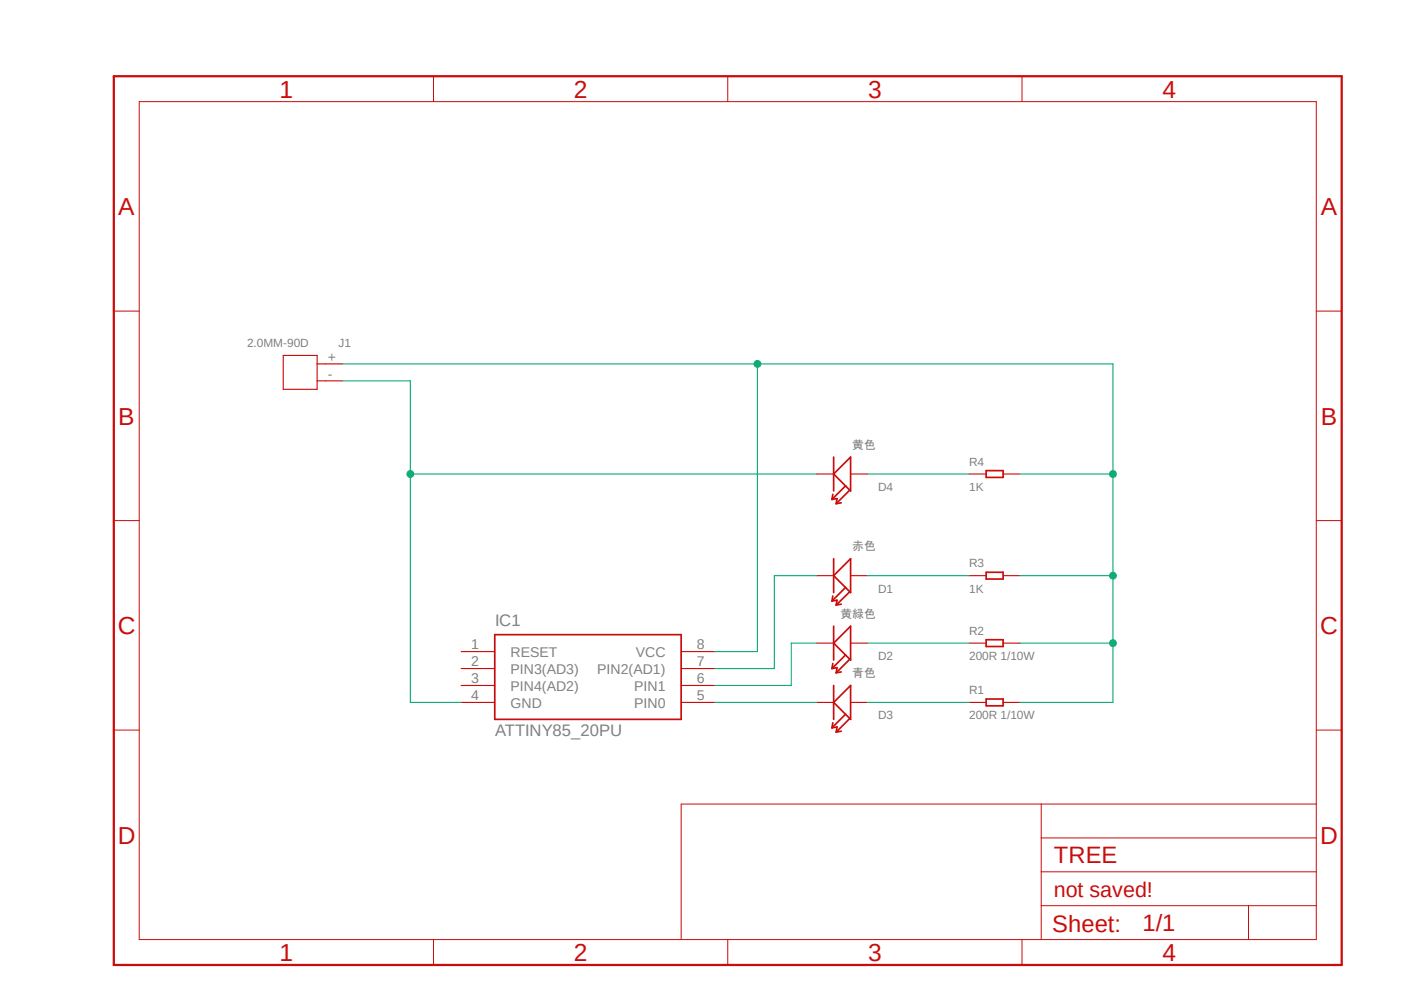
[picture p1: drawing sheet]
<svg xmlns="http://www.w3.org/2000/svg" width="210mm" height="148mm" viewBox="0 0 210 148" stroke-linecap="round" stroke-linejoin="round" font-family="sans-serif">
<path d="M16.6 11.1l184.9 134.1M201.5 11.1l-184.9 134.1" fill="none" stroke="#fff" stroke-width=".15"/>
<g fill="none" stroke="#c90d0c" stroke-width=".25">
<path d="M124.7 74.9l.8-.1-.2 .7M124.8 74.1l-.1 .8M125 68.5v5.1M126.1 75.4l-.8 .1M126.7 72.9l-2 2M127.4 73.5l-2.1 2M127.5 68.5v5.1l-2.5-2.5zM147.8 70.6h2.6v1h-2.6zM74.2 95.2h27.9v12.7h-27.9zM124.7 90.1l.8-.1-.2 .7M124.8 89.4l-.1 .7M124.8 99.5l-.1 .7"/>
<path d="M125 86.3l2.5-2.5v5.1zM125 83.8v5.1M125 93.9v5.1M126.1 90.6l-.8 .1M126.7 88.1l-2 2M126.7 98.2l-2 2M127.4 88.7l-2.1 2M127.4 98.8l-2.1 2.1M127.5 93.9v5.1l-2.5-2.6zM147.8 85.8h2.6v1h-2.6zM147.8 95.9h2.6v1h-2.6zM124.7 100.2l.8-.1-.2 .8"/>
<path d="M124.7 109.1l.8-.1-.2 .8M124.8 108.4l-.1 .7M125 105.3l2.5-2.5v5.1zM125 102.8v5.1M126.1 100.8l-.8 .1M126.1 109.6l-.8 .2M126.7 107.1l-2 2M127.4 107.7l-2.1 2.1M147.8 104.8h2.6v1h-2.6z"/>
</g>
<g fill="none" stroke="#c90d0c" stroke-width=".17">
<path d="M42.5 53.3h5v5.1h-5zM47.5 54.6h3.9M47.5 57.1h3.9M122.4 71.1h2.6M127.5 71.1h2.5M145.3 71.1h2.5M150.4 71.1h2.5M69.1 97.7h5.1M102.1 97.7h5.1M122.4 86.3h2.6M122.4 96.4h2.6M127.5 86.3h2.5"/>
<path d="M127.5 96.4h2.5M145.3 86.3h2.5M145.3 96.4h2.5M150.4 86.3h2.5M150.4 96.4h2.5M69.1 100.2h5.1M69.1 102.8h5.1M69.1 105.3h5.1M102.1 100.2h5.1M102.1 102.8h5.1M102.1 105.3h5.1M122.4 105.3h2.6"/>
<path d="M127.5 105.3h2.5M145.3 105.3h2.5M150.4 105.3h2.5"/>
</g>
<g fill="none" stroke="#c90d0c" stroke-width=".15">
<path d="M20.9 15.2h176.4v125.7h-176.4zM65 11.4v3.8M109.1 11.4v3.8M153.2 11.4v3.8M17.1 46.7h3.8M197.3 46.7h3.8M17.1 78.1h3.8M197.3 78.1h3.8M17.1 109.5h3.8M197.3 109.5h3.8M156.1 135.8h41.2M156.1 120.6v20.3"/>
<path d="M156.1 130.7h41.2M156.1 125.6h41.2M187.2 135.8v5.1M197.3 120.6h-95.2v20.3M65 140.9v3.8M109.1 140.9v3.8M153.2 140.9v3.8"/>
</g>
<path d="M17.1 11.4h184v133.3h-184z" fill="none" stroke="#c90d0c" stroke-width=".34"/>
<path d="M51.4 54.6h115.4v50.7h-13.9M152.9 96.4h13.9" fill="none" stroke="#0dab76" stroke-width=".17"/>
<circle cx="166.8" cy="96.4" r=".51" fill="#0dab76"/>
<circle cx="166.8" cy="96.4" r=".51" fill="none" stroke="#0dab76" stroke-width=".15"/>
<path d="M152.9 86.3h13.9" fill="none" stroke="#0dab76" stroke-width=".17"/>
<circle cx="166.8" cy="86.3" r=".51" fill="#0dab76"/>
<circle cx="166.8" cy="86.3" r=".51" fill="none" stroke="#0dab76" stroke-width=".15"/>
<path d="M152.9 71.1h13.9" fill="none" stroke="#0dab76" stroke-width=".17"/>
<circle cx="166.8" cy="71.1" r=".51" fill="#0dab76"/>
<circle cx="166.8" cy="71.1" r=".51" fill="none" stroke="#0dab76" stroke-width=".15"/>
<path d="M113.5 54.6v43.1h-6.3" fill="none" stroke="#0dab76" stroke-width=".17"/>
<circle cx="113.5" cy="54.6" r=".51" fill="#0dab76"/>
<circle cx="113.5" cy="54.6" r=".51" fill="none" stroke="#0dab76" stroke-width=".15"/>
<path d="M51.4 57.1h10.1v48.2h7.6M61.5 71.1h60.9M122.4 96.4h-3.8v6.4h-11.4M122.4 86.3h-6.3v13.9h-8.9M130 96.4h15.3M130 86.3h15.3M107.2 105.3h15.2M130 105.3h15.3" fill="none" stroke="#0dab76" stroke-width=".17"/>
<circle cx="61.5" cy="71.1" r=".51" fill="#0dab76"/>
<circle cx="61.5" cy="71.1" r=".51" fill="none" stroke="#0dab76" stroke-width=".15"/>
<path d="M130 71.1h15.3" fill="none" stroke="#0dab76" stroke-width=".17"/>
<g font-size="3.7" fill="#c90d0c">
<text x="41.9" y="14.6">1</text>
<text x="86" y="14.6">2</text>
<text x="130.1" y="14.6">3</text>
<text x="174.3" y="14.6">4</text>
<text x="17.7" y="32.3">A</text>
<text x="198" y="32.3">A</text>
<text x="17.7" y="63.7">B</text>
<text x="198" y="63.7">B</text>
<text x="17.7" y="95.1">C</text>
<text x="197.9" y="95.1">C</text>
<text x="17.7" y="126.5">D</text>
<text x="197.9" y="126.5">D</text>
<text x="41.9" y="144.1">1</text>
<text x="86" y="144.1">2</text>
<text x="130.1" y="144.1">3</text>
<text x="174.3" y="144.1">4</text>
</g>
<g font-size="3.6" fill="#c90d0c">
<text x="158" y="129.5">TREE</text>
<text x="157.7" y="139.7">Sheet:</text>
<text x="171.3" y="139.6">1/1</text>
</g>
<text font-size="3.2" fill="#c90d0c" x="158" y="134.5">not saved!</text>
<g font-size="2.5" fill="#808080">
<text x="74.2" y="93.9">IC1</text>
<text x="74.2" y="110.4">ATTINY85_20PU</text>
</g>
<g font-size="2.1" fill="#808080">
<text x="49.1" y="54.2">+</text>
<text x="49.1" y="56.8">-</text>
<text x="70.7" y="97.4">1</text>
<text x="70.7" y="99.9">2</text>
<text x="76.5" y="98.5">RESET</text>
<text x="76.5" y="101">PIN3(AD3)</text>
<text x="89.5" y="101">PIN2(AD1)</text>
<text x="95.3" y="98.5">VCC</text>
<text x="104.4" y="99.9">7</text>
<text x="104.4" y="97.4">8</text>
<text x="70.7" y="102.4">3</text>
<text x="70.7" y="105">4</text>
<text x="76.5" y="103.5">PIN4(AD2)</text>
<text x="76.5" y="106.1">GND</text>
<text x="95.1" y="106.1">PIN0</text>
<text x="95.1" y="103.5">PIN1</text>
<text x="104.4" y="105">5</text>
<text x="104.4" y="102.4">6</text>
</g>
<g font-size="1.8" fill="#808080">
<text x="37" y="52">2.0MM-90D</text>
<text x="50.8" y="52">J1</text>
<text x="127.8" y="67.3">黄色</text>
<text x="145.3" y="69.8">R4</text>
<text x="131.6" y="73.6">D4</text>
<text x="145.3" y="73.6">1K</text>
<text x="127.8" y="82.5">赤色</text>
<text x="131.6" y="88.9">D1</text>
<text x="145.3" y="88.9">1K</text>
<text x="145.3" y="85">R3</text>
<text x="126" y="92.7">黄緑色</text>
<text x="145.3" y="95.2">R2</text>
<text x="127.8" y="101.5">青色</text>
<text x="131.6" y="99">D2</text>
<text x="145.3" y="99">200R 1/10W</text>
<text x="131.6" y="107.9">D3</text>
<text x="145.3" y="107.9">200R 1/10W</text>
<text x="145.3" y="104.1">R1</text>
</g>
</svg>
